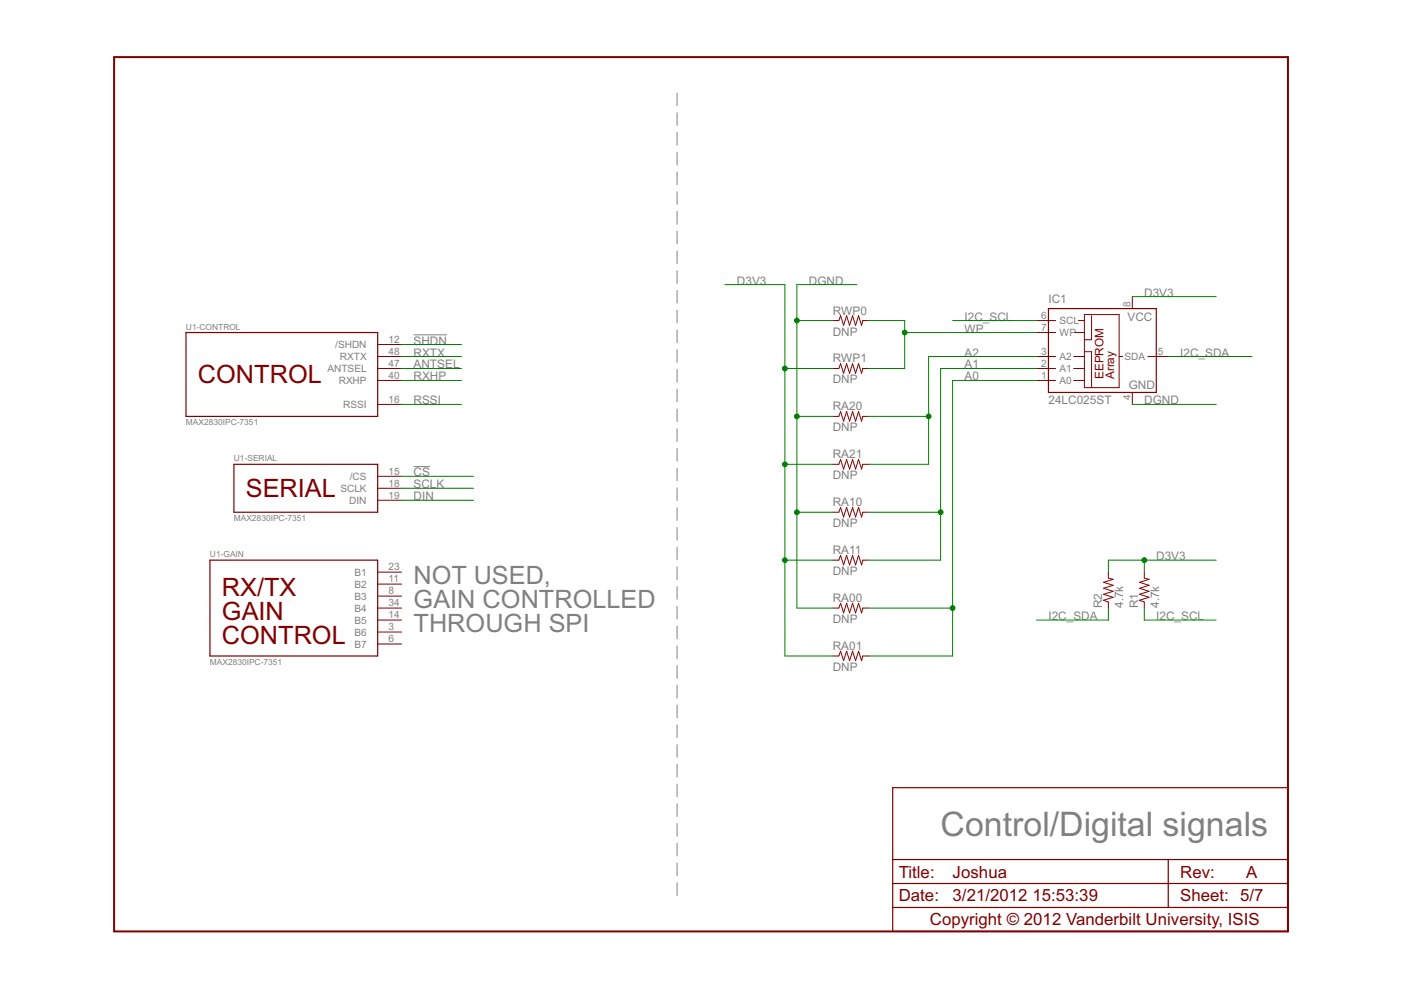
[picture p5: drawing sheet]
<svg xmlns="http://www.w3.org/2000/svg" width="297mm" height="210mm" viewBox="0 0 297 210" stroke-linecap="round" stroke-linejoin="round" font-family="sans-serif">
<g fill="none" stroke="#808080" stroke-width=".21">
<path d="M143.6 19.7v2.7M143.6 23.9v2.7M143.6 28.1v2.7M143.6 32.3v2.7M143.6 36.5v2.7M143.6 40.6v2.7M143.6 44.8v2.7M143.6 49v2.7M143.6 53.2v2.7M143.6 57.4v2.7M87.7 71h7.1M143.6 61.6v2.7"/>
<path d="M143.6 65.8v2.7M143.6 70v2.6M143.6 74.1v2.7M143.6 78.3v2.7M87.7 98.9h3.5M143.6 82.5v2.7M143.6 86.7v2.7M143.6 90.9v2.7M143.6 95.1v2.7M143.6 99.3v2.6M143.6 103.4v2.7M143.6 107.6v2.7"/>
<path d="M143.6 111.8v2.7M143.6 116v2.7M143.6 120.2v2.7M143.6 124.4v2.7M143.6 128.6v2.7M143.6 132.8v2.6M143.6 136.9v2.7M143.6 141.1v2.7M143.6 145.3v2.7M143.6 149.5v2.7M143.6 153.7v2.7M143.6 157.9v2.7"/>
<path d="M143.6 162.1v2.6M143.6 166.2v2.7M143.6 170.4v2.7M143.6 174.6v2.7M143.6 178.8v2.7M143.6 183v2.7M143.6 187.2v2.7"/>
</g>
<path d="M24.2 12.1h248.9v185.4h-248.9z" fill="none" stroke="#800000" stroke-width=".42"/>
<path d="M39.4 70.5h40.7v17.8h-40.7zM222.3 65.4h22.9v17.8h-22.9zM49.6 98.4h30.5v10.2h-30.5zM44.5 118.8h35.6v20.3h-35.6zM189.3 167h83.8v30.5h-83.8zM189.3 192.4h83.8M189.3 187.3h83.8M189.3 182.2h83.8M247.7 182.2v10.2" fill="none" stroke="#800000" stroke-width=".25"/>
<g fill="none" stroke="#800000" stroke-width=".21">
<path d="M80.1 73h5.1M80.1 75.6h5.1M80.1 78.1h5.1M176.6 78.1h1.2l.4-1 .7 2 .6-2 .6 2 .7-2 .6 2 .6-2 .7 2 .2-1h1.3M176.6 68h1.2l.4-1 .7 2 .6-2 .6 2 .7-2 .6 2 .6-2 .7 2 .2-1h1.3M219.8 75.6h4M219.8 78.1h4M219.8 68h4M219.8 70.5h4M227.6 75.6h2.3M227.6 78.1h2.3M227.9 70.5h2"/>
<path d="M228.6 68h1.3M229.9 66.7h7.4v15.5h-7.4zM229.9 74.6h1.5v7.6M231.4 67v5h-1.5M237.3 75.6h.7M240.1 62.9v2.5M243.4 75.6h4.3M80.1 80.7h5.1M80.1 85.7h5.1M176.6 88.3h1.2l.4-1 .7 2 .6-2 .6 2 .7-2 .6 2 .6-2 .7 2 .2-1h1.3M176.6 98.4h1.2l.4-1 .7 2.1 .6-2.1 .6 2.1 .7-2.1 .6 2.1 .6-2.1 .7 2.1 .2-1.1h1.3M219.8 80.7h4"/>
<path d="M227.6 80.7h2.3M240.1 83.2v2.5M80.1 101h5.1M80.1 103.5h5.1M80.1 106.1h5.1M176.6 108.6h1.2l.4-1 .7 2 .6-2 .6 2 .7-2 .6 2 .6-2 .7 2 .2-1h1.3M176.6 118.8h1.2l.4-1 .7 2 .6-2 .6 2 .7-2 .6 2 .6-2 .7 2 .2-1h1.3M80.1 121.3h5.1M80.1 123.8h5.1M80.1 126.4h5.1M80.1 128.9h5.1M80.1 131.5h5.1"/>
<path d="M80.1 134h5.1M80.1 136.5h5.1M176.6 128.9h1.2l.4-1 .7 2 .6-2 .6 2 .7-2 .6 2 .6-2 .7 2 .2-1h1.3M176.6 139.1h1.2l.4-1 .7 2 .6-2 .6 2 .7-2 .6 2 .6-2 .7 2 .2-1h1.3M235 121.3v1.3l1 .2-2 .7 2 .6-2 .6 2 .7-2 .6 2 .6-2 .7 1 .4v1.2M242.6 121.3v1.3l1 .2-2 .7 2 .6-2 .6 2 .7-2 .6 2 .6-2 .7 1 .4v1.2"/>
</g>
<g fill="none" stroke="#008000" stroke-width=".21">
<path d="M85.2 78.1h12.7M85.2 75.6h12.7M85.2 73h12.7M153.7 60.3h12.7v78.8h10.2M166.4 78.1h10.2M169 68h7.6M181.7 60.3h-12.7v68.6h7.6M184.2 68h7.6v10.1h-7.6M191.8 70.5h28M202 68h17.8M219.8 78.1h-20.4v40.7h-15.2M219.8 75.6h-22.9v22.8h-12.7"/>
<path d="M240.1 62.9h17.8M247.7 75.6h17.8M85.2 85.7h12.7M85.2 80.7h12.7M166.4 98.4h10.2M169 88.3h7.6M184.2 88.3h12.7M219.8 80.7h-17.8v58.4h-17.8M240.1 85.7h17.8M85.2 101h15.2M85.2 103.5h15.2M85.2 106.1h15.2"/>
<path d="M166.4 118.8h10.2M169 108.6h7.6M184.2 108.6h15.2M242.6 118.8v2.5M257.9 118.8h-22.9v2.5M184.2 128.9h17.8M235 128.9v2.6h-15.2M242.6 128.9v2.6h15.3"/>
</g>
<g fill="#008000" stroke="#008000" stroke-width=".21">
<circle cx="166.4" cy="78.1" r=".51"/>
<circle cx="166.4" cy="98.4" r=".51"/>
<circle cx="166.4" cy="118.8" r=".51"/>
<circle cx="242.6" cy="118.8" r=".51"/>
<circle cx="169" cy="108.6" r=".51"/>
<circle cx="169" cy="88.3" r=".51"/>
<circle cx="169" cy="68" r=".51"/>
<circle cx="191.8" cy="70.5" r=".51"/>
<circle cx="196.9" cy="88.3" r=".51"/>
<circle cx="199.4" cy="108.6" r=".51"/>
<circle cx="202" cy="128.9" r=".51"/>
</g>
<text font-size="8" fill="#808080" x="199.4" y="177.2">Control/Digital signals</text>
<g font-size="6" fill="#800000">
<text x="42" y="81.3">CONTROL</text>
<text x="52.1" y="105.4">SERIAL</text>
<text x="47.1" y="126.4">RX/TX</text>
<text x="47.1" y="131.5">GAIN</text>
<text x="47.1" y="136.5">CONTROL</text>
</g>
<g font-size="6" fill="#808080">
<text x="87.7" y="123.8">NOT USED,</text>
<text x="87.7" y="128.9">GAIN CONTROLLED</text>
<text x="87.7" y="134">THROUGH SPI</text>
</g>
<g font-size="4" fill="#800000">
<text x="190.5" y="191.1">Date:</text>
<text x="190.5" y="186.1">Title:</text>
<text x="202" y="191.1">3/21/2012</text>
<text x="202" y="186.1">Joshua</text>
<text x="218.9" y="191.1">15:53:39</text>
<text x="250.2" y="191.1">Sheet: 5/7</text>
<text x="250.2" y="186.1">Rev:</text>
<text x="264.2" y="186.1">A</text>
<text x="197.1" y="196.2">Copyright © 2012 Vanderbilt University, ISIS</text>
</g>
<g font-size="2.8" fill="#808080">
<text x="156.3" y="60.3">D3V3</text>
<text x="171.5" y="60.3">DGND</text>
<text x="222.3" y="64.2">IC1</text>
<text x="242.6" y="62.9">D3V3</text>
<text x="176.6" y="71.1">DNP</text>
<text x="176.6" y="66.7">RWP0</text>
<text x="204.5" y="68">I2C_SCL</text>
<text x="204.5" y="70.5">WP</text>
<text x="239" y="68">VCC</text>
<text x="87.7" y="75.6">RXTX</text>
<text x="87.7" y="73">SHDN</text>
<text x="176.6" y="76.9">RWP1</text>
<text x="204.5" y="75.6">A2</text>
<text x="250.2" y="75.6">I2C_SDA</text>
<text x="87.7" y="80.7">RXHP</text>
<text x="87.7" y="78.1">ANTSEL</text>
<text x="176.6" y="81.3">DNP</text>
<text x="204.5" y="78.1">A1</text>
<text x="204.5" y="80.7">A0</text>
<text x="239.3" y="82.4">GND</text>
<text x="87.7" y="85.7">RSSI</text>
<text x="176.6" y="87">RA20</text>
<text x="222.3" y="85.7">24LC025ST</text>
<text x="242.6" y="85.7">DGND</text>
<text x="176.6" y="91.5">DNP</text>
<text x="87.7" y="101">CS</text>
<text x="176.6" y="101.6">DNP</text>
<text x="176.6" y="97.2">RA21</text>
<text x="87.7" y="103.5">SCLK</text>
<text x="87.7" y="106.1">DIN</text>
<text x="176.6" y="107.3">RA10</text>
<text x="176.6" y="111.8">DNP</text>
<text x="176.6" y="117.5">RA11</text>
<text x="245.1" y="118.8">D3V3</text>
<text x="176.6" y="121.9">DNP</text>
<text x="176.6" y="127.6">RA00</text>
<text x="222.3" y="131.5">I2C_SDA</text>
<text x="233.7" y="128.9" transform="rotate(-90 233.7 128.9)">R2</text>
<text x="238.2" y="128.9" transform="rotate(-90 238.2 128.9)">4.7k</text>
<text x="241.3" y="128.9" transform="rotate(-90 241.3 128.9)">R1</text>
<text x="245.1" y="131.5">I2C_SCL</text>
<text x="245.8" y="128.9" transform="rotate(-90 245.8 128.9)">4.7k</text>
<text x="176.6" y="132.1">DNP</text>
<text x="176.6" y="137.8">RA01</text>
<text x="176.6" y="142.3">DNP</text>
</g>
<g font-size="2.8" fill="#800000">
<text x="234" y="80.4" transform="rotate(-90 234 80.4)">EEPROM</text>
<text x="236.3" y="80.4" transform="rotate(-90 236.3 80.4)">Array</text>
</g>
<g font-size="2.4" fill="#808080">
<text x="239.7" y="65.1" transform="rotate(-90 239.7 65.1)">8</text>
<text x="220.7" y="67.6">6</text>
<text x="220.7" y="70.2">7</text>
<text x="224.6" y="68.7">SCL</text>
<text x="224.6" y="71.3">WP</text>
<text x="71.1" y="73.8">/SHDN</text>
<text x="72.1" y="76.3">RXTX</text>
<text x="82.4" y="72.7">12</text>
<text x="82.4" y="75.2">48</text>
<text x="82.4" y="77.8">47</text>
<text x="220.7" y="77.8">2</text>
<text x="220.7" y="75.2">3</text>
<text x="224.6" y="76.3">A2</text>
<text x="238.4" y="76.3">SDA</text>
<text x="245.5" y="75.2">5</text>
<text x="69.4" y="78.9">ANTSEL</text>
<text x="71.8" y="81.4">RXHP</text>
<text x="82.4" y="80.3">40</text>
<text x="220.7" y="80.3">1</text>
<text x="224.6" y="81.4">A0</text>
<text x="224.6" y="78.9">A1</text>
<text x="72.8" y="86.5">RSSI</text>
<text x="82.4" y="85.4">16</text>
<text x="239.7" y="84.7" transform="rotate(-90 239.7 84.7)">4</text>
<text x="74.2" y="101.7">/CS</text>
<text x="82.4" y="100.6">15</text>
<text x="72.2" y="104.3">SCLK</text>
<text x="74" y="106.8">DIN</text>
<text x="82.4" y="103.2">18</text>
<text x="82.4" y="105.7">19</text>
<text x="75.1" y="122.1">B1</text>
<text x="75.1" y="124.6">B2</text>
<text x="82.4" y="120.9">23</text>
<text x="82.4" y="123.5">11</text>
<text x="75.1" y="127.1">B3</text>
<text x="75.1" y="129.7">B4</text>
<text x="82.4" y="126">8</text>
<text x="82.4" y="128.6">34</text>
<text x="82.4" y="131.1">14</text>
<text x="75.1" y="132.2">B5</text>
<text x="75.1" y="134.8">B6</text>
<text x="75.1" y="137.3">B7</text>
<text x="82.4" y="133.6">3</text>
<text x="82.4" y="136.2">6</text>
</g>
<g font-size="2" fill="#808080">
<text x="39.4" y="69.9">U1-CONTROL</text>
<text x="39.4" y="90.2">MAX2830IPC-7351</text>
<text x="49.6" y="97.8">U1-SERIAL</text>
<text x="49.6" y="110.5">MAX2830IPC-7351</text>
<text x="44.5" y="118.1">U1-GAIN</text>
<text x="44.5" y="141">MAX2830IPC-7351</text>
</g>
</svg>
